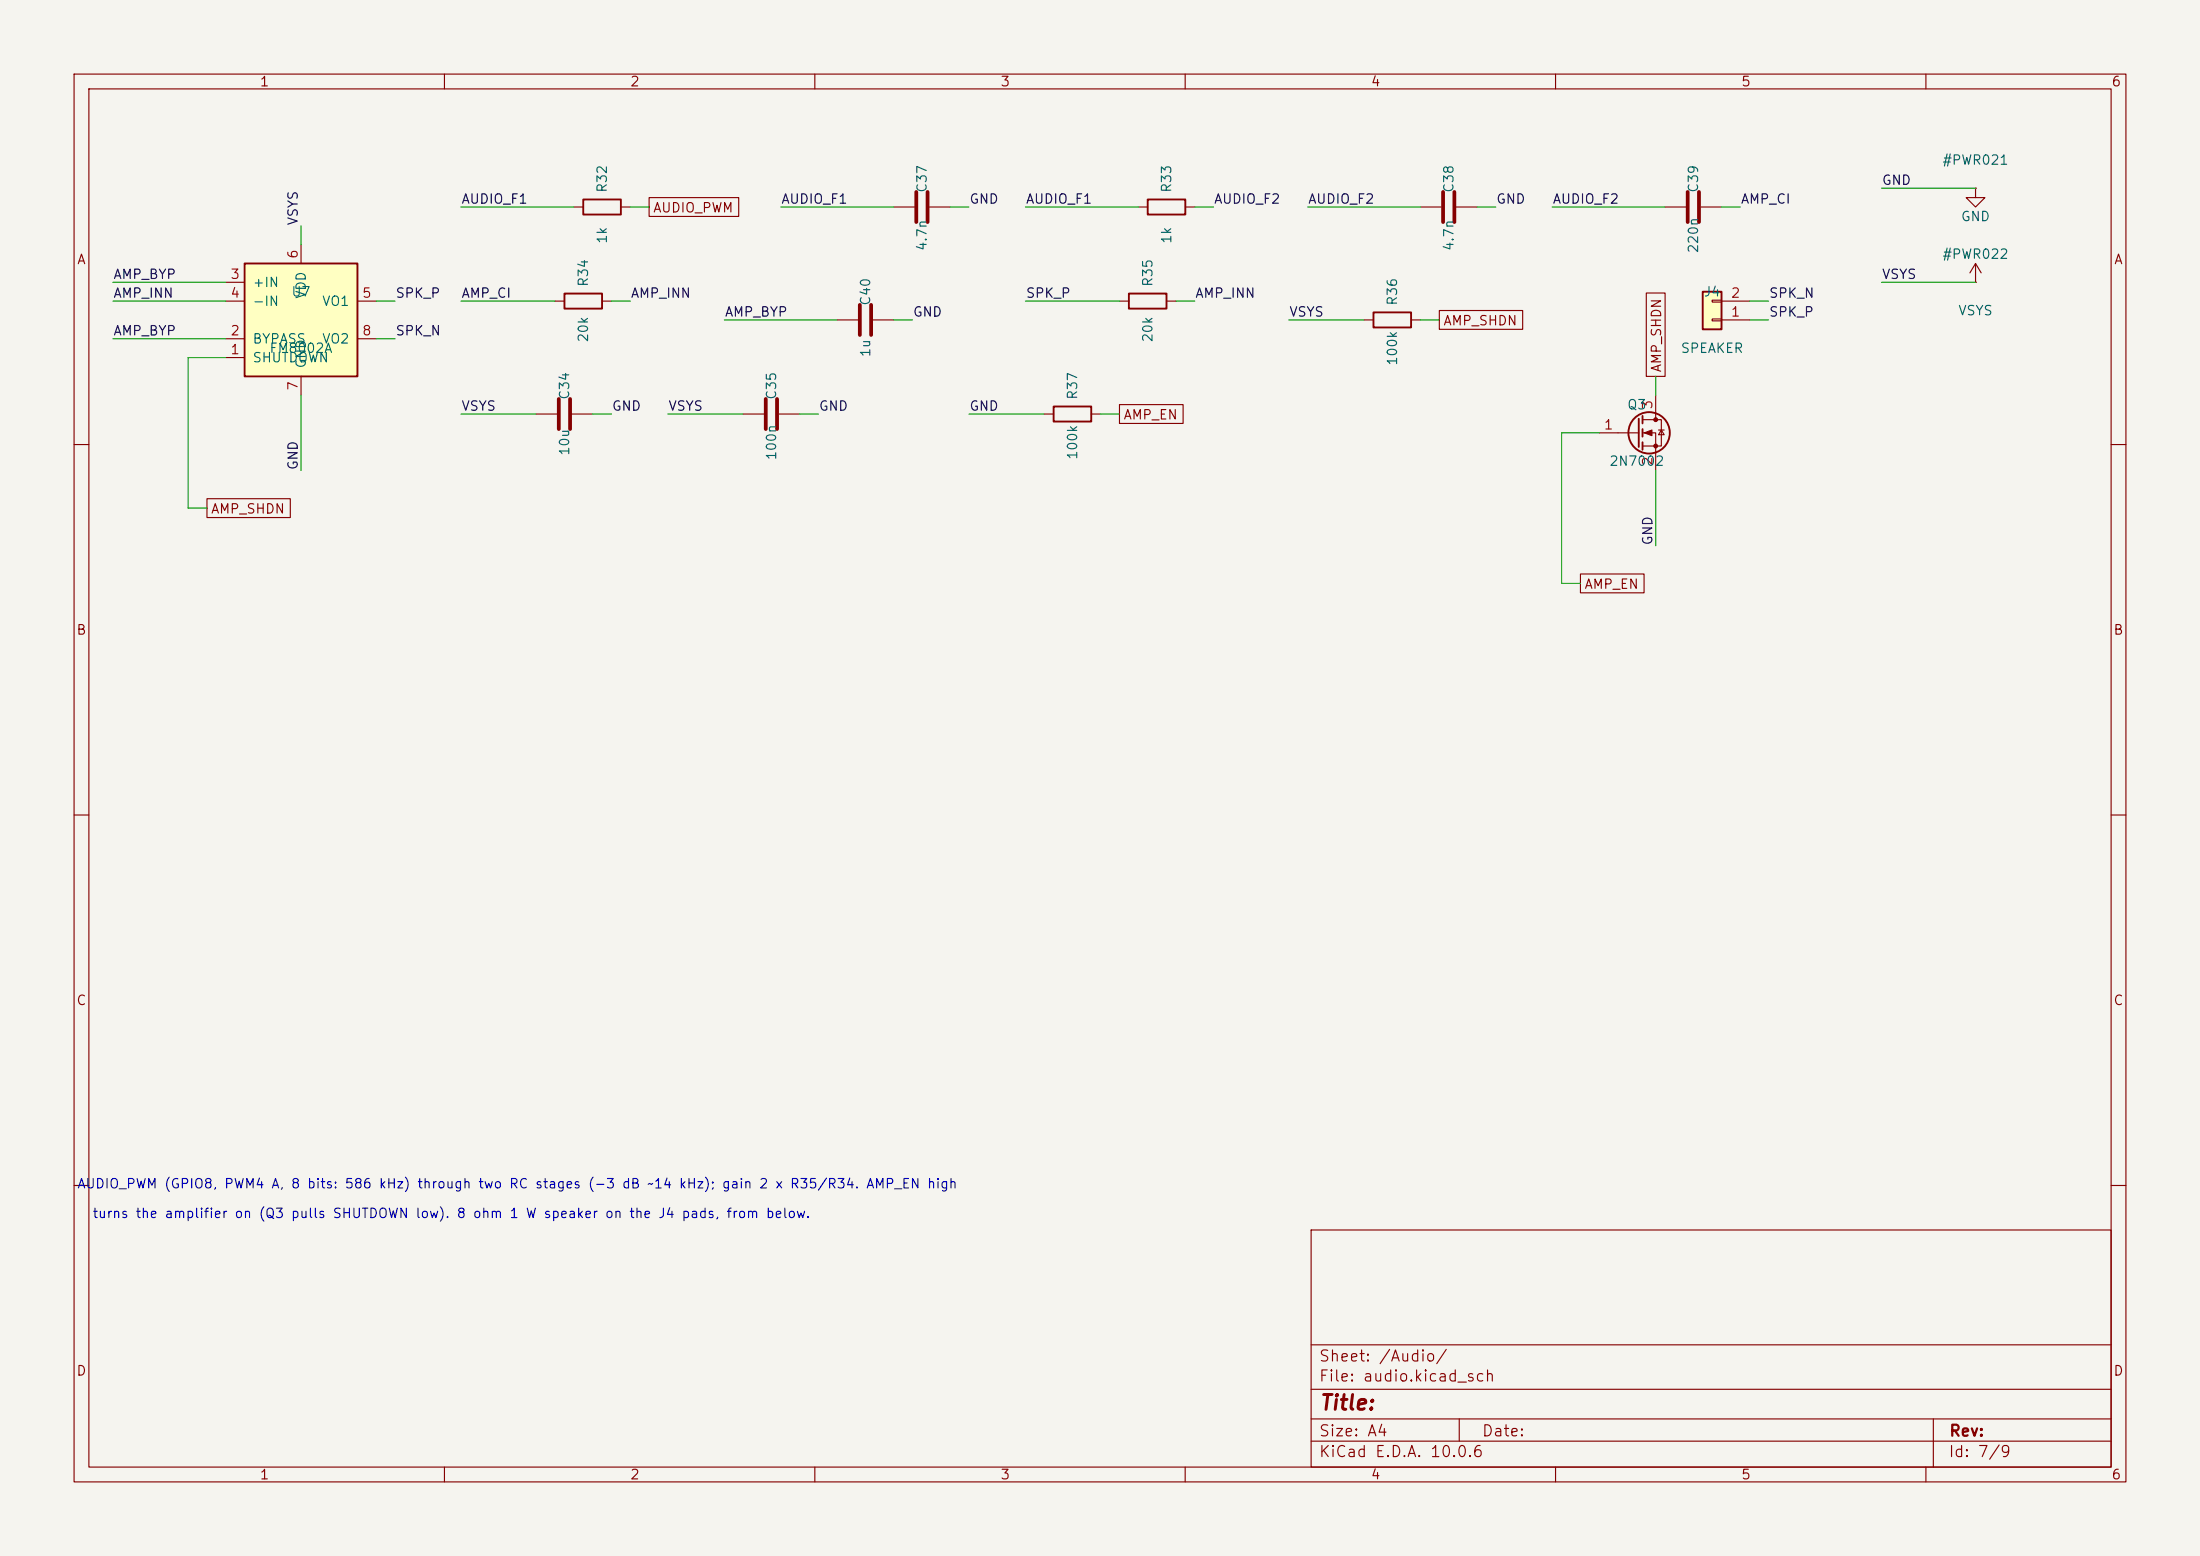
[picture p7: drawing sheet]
<svg xmlns="http://www.w3.org/2000/svg" width="297mm" height="210mm" viewBox="0 0 297 210" stroke-linecap="round" stroke-linejoin="round" font-family="sans-serif">
<path d="M0 0h297v210h-297z" fill="#f5f4ef" stroke="#f5f4ef" stroke-width=".14"/>
<g fill="none" stroke="#840000" stroke-width=".15">
<path d="M10 10h277v190h-277zM12 12h273v186h-273zM60 10v2M110 10v2M160 10v2M210 10v2M260 10v2M77.5 27.9h1.2M83.8 27.9h1.3M266.7 25.4v1.3h1.3l-1.3 1.2-1.3-1.2h1.3M266.7 25.4h.1M266.7 38.1h.1"/>
<path d="M266.7 35.6l-.8 1.2M266.7 35.6l.8 1.2M266.7 35.6v2.5M10 60h2M285 60h2M10 110h2M285 110h2M10 160h2M177 166h108v32h-108zM285 160h2M60 198v2M110 198v2"/>
<path d="M160 198v2M177 194.5h108M177 191.5h108M177 187.5h108M177 181.5h108M197 191.5v3M210 198v2M260 198v2M261 191.5v6.5"/>
</g>
<path d="M78.7 26.9h5.1v2.1h-5.1z" fill="none" stroke="#840000" stroke-width=".25"/>
<path d="M229.9 39.4h2.5v5.1h-2.5z" fill="#ffffc2"/>
<path d="M76.2 39.6h5.1v2.1h-5.1zM152.4 39.6h5.1v2.1h-5.1zM154.9 26.9h5.1v2.1h-5.1zM229.9 39.4h2.5v5.1h-2.5zM142.2 54.9h5.1v2h-5.1zM185.4 42.2h5.1v2h-5.1z" fill="none" stroke="#840000" stroke-width=".25"/>
<g fill="none" stroke="#840000" stroke-width=".15">
<path d="M120.6 27.9h2.8M125.5 27.9h2.8M153.7 27.9h1.2M160 27.9h1.3M191.8 27.9h2.8M196.6 27.9h2.8M224.8 27.9h2.8M229.6 27.9h2.8M74.9 40.6h1.3M81.3 40.6h1.2M100.3 55.9h2.8M105.2 55.9h2.7"/>
<path d="M141 55.9h1.2M147.3 55.9h1.3M151.1 40.6h1.3M157.5 40.6h1.2M184.1 43.2h1.3M190.5 43.2h1.3M231.1 43.1h1.3v.2h-1.3zM231.1 40.5h1.3v.3h-1.3zM232.4 43.2h3.8M232.4 40.6h3.8"/>
</g>
<path d="M123.7 25.9v4.1M125.2 25.9v4.1M194.8 25.9v4.1M196.3 25.9v4.1M227.8 25.9v4.1M229.4 25.9v4.1M103.4 53.8v4.1M104.9 53.8v4.1" fill="none" stroke="#840000" stroke-width=".51"/>
<path d="M33 35.6h15.3v15.2h-15.3z" fill="#ffffc2"/>
<g fill="none" stroke="#840000" stroke-width=".25">
<path d="M33 35.6h15.3v15.2h-15.3zM221.2 56.5v3.8M221.7 56.1v1.1M221.7 57.9v1M221.7 59.7v1"/>
<circle cx="222.6" cy="58.4" r="2.79"/>
</g>
<g fill="none" stroke="#840000" stroke-width=".15">
<path d="M30.5 38.1h2.5M40.6 33v2.6M87.6 26.7h12.1v2.5h-12.1zM222.2 39.5h2.6v11.3h-2.6zM30.5 48.3h2.5M30.5 45.7h2.5M30.5 40.6h2.5M40.6 50.8v2.5M48.3 45.7h2.5M48.3 40.6h2.5M72.4 55.9h2.8M77.2 55.9h2.8"/>
<path d="M113 43.2h2.8M117.9 43.2h2.7M151.1 54.6h8.6v2.6h-8.6zM194.3 41.9h11.3v2.6h-11.3zM215.9 58.4h5.3M221.7 56.6h2.6v3.6h-2.6M221.7 58.4h1.8v5.1M223.5 53.3v3.3M223.9 58h.8M224.3 58l.4 .7h-.8zM27.9 67.3h11.3v2.6h-11.3zM213.4 77.5h8.6v2.5h-8.6z"/>
</g>
<path d="M75.4 53.8v4.1M77 53.8v4.1M116.1 41.1v4.1M117.6 41.1v4.1" fill="none" stroke="#840000" stroke-width=".51"/>
<g fill="#840000" stroke="#840000" stroke-width=".15">
<path d="M222 58.4l1-.4v.8z"/>
<circle cx="223.5" cy="56.6" r=".25"/>
<circle cx="223.5" cy="60.2" r=".25"/>
</g>
<g fill="none" stroke="#009600" stroke-width=".15">
<path d="M15.2 38.1h15.3M40.6 30.5v2.5M62.2 27.9h15.3M85.1 27.9h2.5M105.4 27.9h15.2M128.3 27.9h2.5M138.4 27.9h15.3M161.3 27.9h2.5M176.5 27.9h15.3M199.4 27.9h2.5M209.5 27.9h15.3M232.4 27.9h2.5"/>
<path d="M254 38.1h12.7M254 25.4h12.7M15.2 40.6h15.3M15.2 45.7h15.3M30.5 48.3h-5.1v20.3h2.5M40.6 53.3v10.2M50.8 40.6h2.5M50.8 45.7h2.5M62.2 55.9h10.2M62.2 40.6h12.7M80 55.9h2.5M82.5 40.6h2.6"/>
<path d="M90.2 55.9h10.1M97.8 43.2h15.2M107.9 55.9h2.6M120.6 43.2h2.6M130.8 55.9h10.2M138.4 40.6h12.7M148.6 55.9h2.5M158.7 40.6h2.6M174 43.2h10.1M191.8 43.2h2.5M215.9 58.4h-5.1v20.3h2.6M223.5 50.8v2.5"/>
<path d="M236.2 43.2h2.6M236.2 40.6h2.6M223.5 63.5v10.2"/>
</g>
<text font-size="2" fill="#840000" x="178" y="190.8">Title:</text>
<g font-size="1.5" fill="#840000">
<text x="178" y="184.1">Sheet: /Audio/</text>
<text x="178" y="186.8">File: audio.kicad_sch</text>
<text x="178" y="197">KiCad E.D.A. 10.0.6</text>
<text x="178" y="194.2">Size: A4</text>
<text x="200" y="194.2">Date:</text>
<text x="263" y="197">Id: 7/9</text>
<text x="263" y="194.2">Rev:</text>
</g>
<g font-size="1.3" fill="#840000">
<text x="35" y="12">1</text>
<text x="85" y="12">2</text>
<text x="135" y="12">3</text>
<text x="185" y="12">4</text>
<text x="235" y="12">5</text>
<text x="285" y="12">6</text>
<text x="88.1" y="29">AUDIO_PWM</text>
<text x="10.3" y="36">A</text>
<text x="285.3" y="36">A</text>
<text x="194.8" y="44.2">AMP_SHDN</text>
<text x="224.6" y="50.4" transform="rotate(-90 224.6 50.4)">AMP_SHDN</text>
<text x="151.6" y="56.9">AMP_EN</text>
<text x="28.4" y="69.6">AMP_SHDN</text>
<text x="213.8" y="79.8">AMP_EN</text>
<text x="10.2" y="86">B</text>
<text x="285.2" y="86">B</text>
<text x="10.2" y="136">C</text>
<text x="285.2" y="136">C</text>
<text x="10.2" y="186">D</text>
<text x="285.2" y="186">D</text>
<text x="35" y="200">1</text>
<text x="85" y="200">2</text>
<text x="135" y="200">3</text>
<text x="185" y="200">4</text>
<text x="235" y="200">5</text>
<text x="285" y="200">6</text>
</g>
<g font-size="1.3" fill="#006464">
<text x="262.1" y="22.6">#PWR021</text>
<text x="82.2" y="26.1" transform="rotate(-90 82.2 26.1)">R32</text>
<text x="125.4" y="26.1" transform="rotate(-90 125.4 26.1)">C37</text>
<text x="158.4" y="26.1" transform="rotate(-90 158.4 26.1)">R33</text>
<text x="196.5" y="26.1" transform="rotate(-90 196.5 26.1)">C38</text>
<text x="229.6" y="26.1" transform="rotate(-90 229.6 26.1)">C39</text>
<text x="82.2" y="33" transform="rotate(-90 82.2 33)">1k</text>
<text x="125.4" y="34" transform="rotate(-90 125.4 34)">4.7n</text>
<text x="158.4" y="33" transform="rotate(-90 158.4 33)">1k</text>
<text x="196.5" y="34" transform="rotate(-90 196.5 34)">4.7n</text>
<text x="229.6" y="34.3" transform="rotate(-90 229.6 34.3)">220n</text>
<text x="262.1" y="35.3">#PWR022</text>
<text x="264.6" y="30.2">GND</text>
<text x="34" y="39.1">+IN</text>
<text x="34" y="41.6">-IN</text>
<text x="39.2" y="40.3">U7</text>
<text x="41.6" y="40.4" transform="rotate(-90 41.6 40.4)">VDD</text>
<text x="43.4" y="41.6">VO1</text>
<text x="79.7" y="38.8" transform="rotate(-90 79.7 38.8)">R34</text>
<text x="117.8" y="41.3" transform="rotate(-90 117.8 41.3)">C40</text>
<text x="155.9" y="38.8" transform="rotate(-90 155.9 38.8)">R35</text>
<text x="188.9" y="41.3" transform="rotate(-90 188.9 41.3)">R36</text>
<text x="229.9" y="40.3">J4</text>
<text x="34" y="46.7">BYPASS</text>
<text x="36.3" y="48">FM8002A</text>
<text x="43.4" y="46.7">VO2</text>
<text x="79.7" y="46.3" transform="rotate(-90 79.7 46.3)">20k</text>
<text x="155.9" y="46.3" transform="rotate(-90 155.9 46.3)">20k</text>
<text x="226.8" y="48">SPEAKER</text>
<text x="264.3" y="42.9">VSYS</text>
<text x="34" y="49.2">SHUTDOWN</text>
<text x="41.6" y="49.8" transform="rotate(-90 41.6 49.8)">GND</text>
<text x="117.8" y="48.3" transform="rotate(-90 117.8 48.3)">1u</text>
<text x="188.9" y="49.4" transform="rotate(-90 188.9 49.4)">100k</text>
<text x="77.2" y="54" transform="rotate(-90 77.2 54)">C34</text>
<text x="105.1" y="54" transform="rotate(-90 105.1 54)">C35</text>
<text x="145.7" y="54" transform="rotate(-90 145.7 54)">R37</text>
<text x="219.6" y="55.6">Q3</text>
<text x="77.2" y="61.6" transform="rotate(-90 77.2 61.6)">10u</text>
<text x="105.1" y="62.2" transform="rotate(-90 105.1 62.2)">100n</text>
<text x="145.7" y="62.1" transform="rotate(-90 145.7 62.1)">100k</text>
<text x="217.2" y="63.2">2N7002</text>
</g>
<g font-size="1.3" fill="#0f0f0f">
<text x="62.2" y="27.8">AUDIO_F1</text>
<text x="105.4" y="27.8">AUDIO_F1</text>
<text x="130.8" y="27.8">GND</text>
<text x="138.4" y="27.8">AUDIO_F1</text>
<text x="163.8" y="27.8">AUDIO_F2</text>
<text x="176.5" y="27.8">AUDIO_F2</text>
<text x="201.9" y="27.8">GND</text>
<text x="209.5" y="27.8">AUDIO_F2</text>
<text x="234.9" y="27.8">AMP_CI</text>
<text x="254" y="25.3">GND</text>
<text x="40.5" y="30.5" transform="rotate(-90 40.5 30.5)">VSYS</text>
<text x="15.2" y="40.5">AMP_INN</text>
<text x="15.2" y="38">AMP_BYP</text>
<text x="53.3" y="40.5">SPK_P</text>
<text x="62.2" y="40.5">AMP_CI</text>
<text x="85.1" y="40.5">AMP_INN</text>
<text x="138.4" y="40.5">SPK_P</text>
<text x="161.3" y="40.5">AMP_INN</text>
<text x="238.7" y="40.5">SPK_N</text>
<text x="254" y="38">VSYS</text>
<text x="15.2" y="45.6">AMP_BYP</text>
<text x="53.3" y="45.6">SPK_N</text>
<text x="97.8" y="43.1">AMP_BYP</text>
<text x="123.2" y="43.1">GND</text>
<text x="174" y="43.1">VSYS</text>
<text x="238.7" y="43.1">SPK_P</text>
<text x="62.2" y="55.8">VSYS</text>
<text x="82.5" y="55.8">GND</text>
<text x="90.1" y="55.8">VSYS</text>
<text x="110.5" y="55.8">GND</text>
<text x="130.8" y="55.8">GND</text>
<text x="40.5" y="63.5" transform="rotate(-90 40.5 63.5)">GND</text>
<text x="223.4" y="73.7" transform="rotate(-90 223.4 73.7)">GND</text>
</g>
<g font-size="1.3" fill="#a90000">
<text x="40.5" y="35" transform="rotate(-90 40.5 35)">6</text>
<text x="31" y="38">3</text>
<text x="31" y="40.5">4</text>
<text x="48.8" y="40.5">5</text>
<text x="233.6" y="40.5">2</text>
<text x="31" y="45.6">2</text>
<text x="48.8" y="45.6">8</text>
<text x="233.6" y="43">1</text>
<text x="31" y="48.1">1</text>
<text x="40.5" y="52.8" transform="rotate(-90 40.5 52.8)">7</text>
<text x="216.4" y="58.3">1</text>
<text x="223.4" y="55.3" transform="rotate(-90 223.4 55.3)">3</text>
<text x="223.4" y="63" transform="rotate(-90 223.4 63)">2</text>
</g>
<g font-size="1.3" fill="#0000c2">
<text x="10.3" y="160.7">AUDIO_PWM (GPIO8, PWM4 A, 8 bits: 586 kHz) through two RC stages (-3 dB ~14 kHz); gain 2 x R35/R34. AMP_EN high</text>
<text x="12.4" y="164.7">turns the amplifier on (Q3 pulls SHUTDOWN low). 8 ohm 1 W speaker on the J4 pads, from below.</text>
</g>
</svg>
